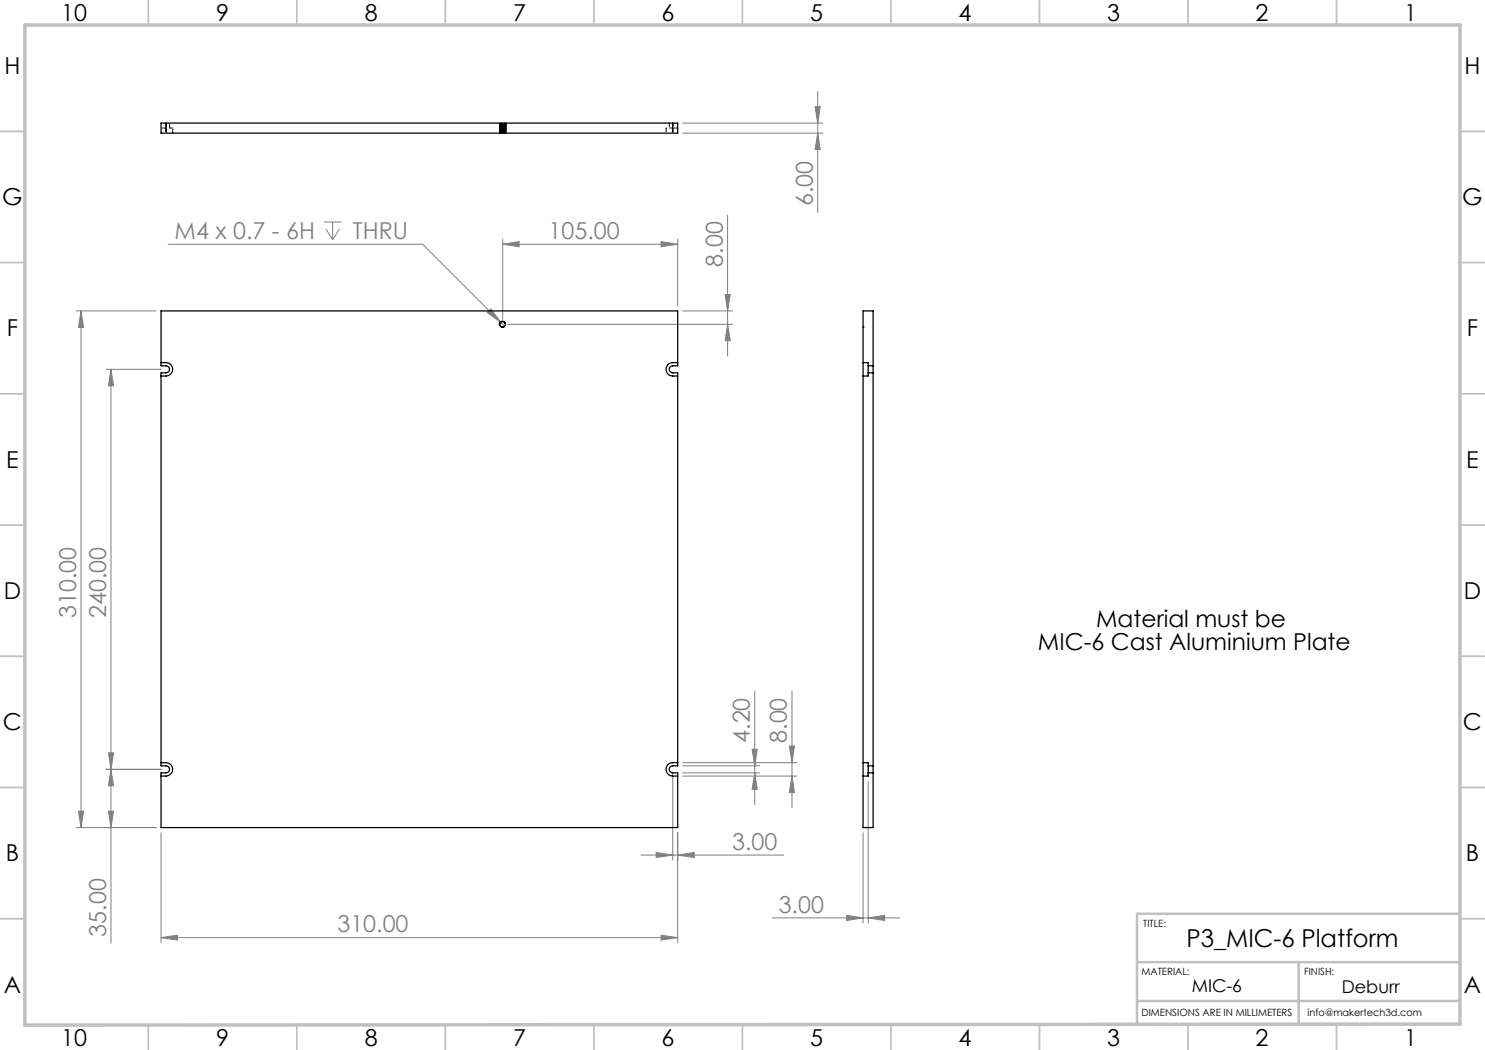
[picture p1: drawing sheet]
<svg xmlns="http://www.w3.org/2000/svg" width="297mm" height="210mm" viewBox="0 0 297 210" stroke-linecap="round" stroke-linejoin="round" font-family="sans-serif">
<g fill="none" stroke="#808080" stroke-width=".2">
<path d="M163.5 18.3v24.2M136.5 24.6h28M136.5 26.6h28M163 21.3h1l-.5 3.3zM163.5 26.6l.5 3.3h-1zM33.6 48.9h50.9l15.7 15.6M64.8 44.4h3.5M65.2 45.8l1.3 2.1M66.5 44.4v3.5M67.9 45.8l-1.4 2.1M100.5 48.9l3.3-.6v1zM100.5 48.9h35"/>
<path d="M100.5 47.8v16.1M132.2 48.3l3.3 .6-3.3 .4zM135.5 47.8v13.4M145 58.9h1.1l-.6 3.3zM145.5 43v28.2M15.2 62.2h16M16.2 62.2l.5 3.3h-1zM16.2 62.2v103.3M21.2 73.9h11M22.2 73.9v114.8M22.2 73.9l.5 3.3h-1zM97.4 62.5l.8-.7 2 2.7z"/>
<path d="M100.2 64.5l.7 .8M101.5 64.9h45M136.5 62.2h10M145.5 64.9l.6 3.2h-1.1zM151 138.2v22.7M158.4 138.2v23.4M21.2 153.9h11M21.7 150.6h1l-.5 3.3zM22.2 153.9l.5 3.3h-1zM134.5 154.9v17.1M136.5 152.5h22.9M136.5 155.2h22.9"/>
<path d="M136.5 153.2h15.4M136.5 154.6h15.4M150.4 149.9h1l-.4 3.3zM151 154.6l.4 3.3h-1zM157.9 149.2h1l-.5 3.3zM158.4 155.2l.5 3.3h-1zM173.6 156.2v28.4M15.2 165.5h16M15.7 162.2h1l-.5 3.3zM21.7 162.2h1l-.5 3.3zM32.2 166.5v22M128.2 171h28.6"/>
<path d="M131.2 170.5l3.3 .5-3.3 .5zM135.5 171l3.4-.5v1zM135.5 166.5v22M172.6 166.5v18.1M32.2 187.5l3.3-.5v1zM32.2 187.5h103.3M132.2 187l3.3 .5-3.3 .5zM154.4 183.6h25.6M169.3 183.1l3.3 .5-3.3 .5zM173.6 183.6l3.3-.5v1z"/>
</g>
<g fill="none" stroke="#c0c0c0" stroke-width=".35">
<path d="M29.7 0v5M59.4 0v5M89.1 0v5M118.8 0v5M148.5 0v5M178.2 0v5M207.9 0v5M237.6 0v5M267.3 0v5M0 26.3h5M292 26.3h5M0 52.5h5"/>
<path d="M292 52.5h5M0 78.8h5M292 78.8h5M0 105h5M5 105h.1M292 105h.1M292 105h5M0 131.3h5M292 131.3h5M0 157.5h5M292 157.5h5M0 183.8h5"/>
<path d="M292 183.8h5M29.7 205v5M59.4 205v5M89.1 205v5M118.8 205v5M148.5 205h.1M148.5 205v5M178.2 205v5M207.9 205v5M237.6 205v5M267.3 205v5"/>
</g>
<path d="M227.4 192.4h64.6M259.7 192.4v12.4M292 182.8h-64.6v22M227.4 200.2h64.6" fill="none" stroke="#c0c0c0" stroke-width=".5"/>
<path d="M5 5h287v199.8l-287 .2z" fill="none" stroke="#c0c0c0" stroke-width=".7"/>
<g fill="#808080">
<path d="M97.4 62.5l.8-.7 2 2.7z"/>
<path d="M132.2 187l3.3 .5-3.3 .5zM32.2 187.5l3.3-.5v1zM135.5 171l3.4-.5v1zM131.2 170.5l3.3 .5-3.3 .5zM173.6 183.6l3.3-.5v1zM169.3 183.1l3.3 .5-3.3 .5z"/>
<path d="M16.2 62.2l.5 3.3h-1zM15.7 162.2h1l-.5 3.3zM22.2 73.9l.5 3.3h-1zM21.7 150.6h1l-.5 3.3zM157.9 149.2h1l-.5 3.3zM158.4 155.2l.5 3.3h-1zM150.4 149.9h1l-.4 3.3zM151 154.6l.4 3.3h-1zM145 58.9h1.1l-.6 3.3zM145.5 64.9l.6 3.2h-1.1zM22.2 153.9l.5 3.3h-1zM21.7 162.2h1l-.5 3.3zM163 21.3h1l-.5 3.3zM163.5 26.6l.5 3.3h-1z"/>
<path d="M100.5 48.9l3.3-.6v1zM132.2 48.3l3.3 .6-3.3 .4z"/>
</g>
<g fill="none" stroke="#000" stroke-width=".25">
<path d="M32.2 24.6h103.3v2h-103.3zM32.2 72.5a1.82 1.82 0 0 1 2.3 .9 1.34 1.34 0 0 1-1.3 1.8h-1M32.2 62.2h103.3v11h-1a.71 .71 0 0 0-.7 .7 .71 .71 0 0 0 .7 .7h1v78.6h-1a.71 .71 0 0 0-.7 .7 .71 .71 0 0 0 .7 .7h1v10.9h-103.3v-10.9h1a.71 .71 0 0 0 .7-.7 .71 .71 0 0 0-.7-.7h-1v-78.6h1a.71 .71 0 0 0 .7-.7 .71 .71 0 0 0-.7-.7h-1zM101 64.7a.55 .55 0 0 0-.7-.3 .55 .55 0 0 0-.3 .7 .55 .55 0 0 0 .8 .3M135.5 72.5a1.82 1.82 0 0 0-2.2 .9 1.34 1.34 0 0 0 1.2 1.8h1M172.6 65.4h.1M172.6 72.5v2.7M172.6 72.5h1v.7M172.6 72.5v-10.3h2v11M172.6 75.2v77.3M173.6 73.2v1.4M173.6 74.6v.6h-1"/>
<path d="M173.6 73.2h1M173.6 74.6h1M174.6 73.2v1.4M174.6 74.6v78.6M32.2 152.5a1.82 1.82 0 0 1 2.3 .9 1.34 1.34 0 0 1-1.3 1.8h-1M135.5 152.5a1.82 1.82 0 0 0-2.2 .9 1.34 1.34 0 0 0 1.2 1.8h1M172.6 152.5v2.7M172.6 152.5h1v.7M173.6 153.2v1.4M173.6 154.6v.6h-1M173.6 154.6h1M173.6 153.2h1"/>
<path d="M174.6 153.2v1.4M174.6 154.6v10.9h-2v-10.3"/>
<circle cx="100.5" cy="64.9" r=".6"/>
</g>
<path d="M100 26.6l1.2-.1-1.3-.1" fill="none" stroke="#000" stroke-width=".2" stroke-dasharray="1.3 .6" stroke-dashoffset=".3"/>
<g fill="none" stroke="#000" stroke-width=".2" stroke-dasharray="1.3 .6">
<path d="M99.9 25l.1 .1M99.9 25.2l.1 .1M99.9 24.8h.1M99.9 25.5h.1M99.9 25.7l.1 .1M99.9 25.9l.1 .1M99.9 26.4l.1 .1M99.9 26.2h.1M99.9 26.4l1.3-.1-1.3-.1 1.3-.2-1.3-.1 1.3-.1-1.3-.1 1.3-.1-1.3-.1 1.3-.2-1.3-.1 1.3-.1-1.3-.1 1.3-.1-1.3-.1 1.3-.2M99.9 26.6l1.3-.1-1.3-.1 .5-.1M100 26.5h.1M100 26.2v.1"/>
<path d="M100 26v.1M100 25.8h.1M100 25.5v.1M100 25.3v.1M100 25.1h.1M100 24.8v.1M100 24.6v.1M100 26.3l-.1 .1M100 26.1h-.1M100 25.8l-.1 .1M100 25.6l-.1 .1M100 25.4h-.1"/>
<path d="M100 25.1l-.1 .1M100 24.9l-.1 .1M100 24.7h-.1M100 26.5l-.1 .1M101.1 24.8h-.5M101.1 26.6h.1M101.1 25.2l.1-.1M101.1 25.4h.1M101.1 25l.1-.1M101.1 24.7h.1M101.1 26.6l.1-.1M101.1 25.7l.1-.1"/>
<path d="M101.1 26.4l.1-.1M101.1 25.9l.1-.1M101.1 26.1h.1M101.1 24.8v-.1M101.1 25h.1M101.1 25.2h.1M101.1 25.5v-.1M101.1 25.7h.1M101.1 25.9h.1M101.1 26.2v-.1M101.1 26.4h.1M101.2 26.3l-.1-.1"/>
<path d="M101.2 26l-.1-.1M101.2 25.8l-.1-.1M101.2 25.6l-.1-.1M101.2 25.3l-.1-.1M101.2 25.1l-.1-.1M101.2 24.9l-.1-.1M101.2 26.5l-.1-.1"/>
</g>
<path d="M100 24.6l1.1 .1-.5 .1M101.1 26.6l-1.1-.1 .6-.1" fill="none" stroke="#000" stroke-width=".2" stroke-dasharray="1.3 .6" stroke-dashoffset=".8"/>
<g fill="none" stroke="#000" stroke-width=".2" stroke-dasharray="1.3 .6" stroke-dashoffset=".5">
<path d="M33.2 25.6v1M33.2 25.6h-1M33.2 24.6v1M33.9 25.6v-1M34.6 26.6v-1M100 24.7l1.1 .1M100.6 26.2h-.6l1.1 .2h-.5M100.6 25.9l-.6 .1 1.1 .1-.5 .1M100.6 25.7l-.6 .1 1.1 .1h-.5M100.6 25.5h-.6l1.1 .2h-.5M100.6 25.2l-.6 .1 1.1 .1-.5 .1M100.6 25l-.6 .1 1.1 .1h-.5"/>
<path d="M100.6 24.8h-.6l1.1 .2h-.5M100.6 24.8l-.6 .1 1.1 .1-.5 .1M100.6 25.1h-.6l1.1 .1-.5 .1M100.6 25.3l-.6 .1 1.1 .1h-.5M100.6 25.5l-.6 .1 1.1 .1-.5 .1M100.6 25.8h-.6l1.1 .1-.5 .1M100.6 26l-.6 .1 1.1 .1h-.5M100.6 26.2l-.6 .1 1.1 .1-.5 .1M100.8 26.3h.4l-1.3-.2 1.3-.1-1.3-.1 1.3-.1-1.3-.1 1.3-.1-1.3-.2 1.3-.1-1.3-.1 1.3-.1-1.3-.1 1.3-.1-1.3-.2 1.3-.1M133.2 25.6v1M133.9 24.6v1M134.6 25.6v1"/>
<path d="M134.6 24.6v1M135.6 25.6h-1"/>
</g>
<path d="M34.6 25.6h-1.4M100.8 26.6l-.8-.1h.6M134.6 25.6h-1.4" fill="none" stroke="#000" stroke-width=".2" stroke-dasharray="1.3 .6" stroke-dashoffset=".7"/>
<text font-size="4.9" x="237.3" y="189.4">P3_MIC-6 Platform</text>
<g font-size="4.7">
<text x="12.2" y="4.2">10</text>
<text x="43.2" y="4.2">9</text>
<text x="72.9" y="4.2">8</text>
<text x="102.6" y="4.2">7</text>
<text x="132.3" y="4.2">6</text>
<text x="162" y="4.2">5</text>
<text x="191.7" y="4.2">4</text>
<text x="221.4" y="4.2">3</text>
<text x="251.1" y="4.2">2</text>
<text x="280.8" y="4.2">1</text>
<text x=".9" y="14.8">H</text>
<text x="292.9" y="14.8">H</text>
<text x=".5" y="41">G</text>
<text x="292.4" y="41">G</text>
<text x="1.4" y="67.3">F</text>
<text x="293.4" y="67.3">F</text>
<text x="1.2" y="93.5">E</text>
<text x="293.2" y="93.5">E</text>
<text x=".8" y="119.8">D</text>
<text x="292.8" y="119.8">D</text>
<text x="219.2" y="125.5">Material must be</text>
<text x="207.6" y="130">MIC-6 Cast Aluminium Plate</text>
<text x=".6" y="146">C</text>
<text x="292.6" y="146">C</text>
<text x="1.2" y="172.3">B</text>
<text x="293.2" y="172.3">B</text>
<text x=".8" y="198.5">A</text>
<text x="292.8" y="198.5">A</text>
<text x="12.2" y="209.2">10</text>
<text x="43.2" y="209.2">9</text>
<text x="72.9" y="209.2">8</text>
<text x="102.6" y="209.2">7</text>
<text x="132.3" y="209.2">6</text>
<text x="162" y="209.2">5</text>
<text x="191.7" y="209.2">4</text>
<text x="221.4" y="209.2">3</text>
<text x="251.1" y="209.2">2</text>
<text x="280.8" y="209.2">1</text>
</g>
<g font-size="4.7" fill="#808080">
<text x="162.5" y="41.2" transform="rotate(-90 162.5 41.2)">6.00</text>
<text x="34.9" y="47.8">M4 x 0.7 - 6H</text>
<text x="70.6" y="47.8">THRU</text>
<text x="109.7" y="47.8">105.00</text>
<text x="144.5" y="53.3" transform="rotate(-90 144.5 53.3)">8.00</text>
<text x="15.2" y="123.6" transform="rotate(-90 15.2 123.6)">310.00</text>
<text x="21.2" y="123.6" transform="rotate(-90 21.2 123.6)">240.00</text>
<text x="149.9" y="148.6" transform="rotate(-90 149.9 148.6)">4.20</text>
<text x="157.4" y="148.6" transform="rotate(-90 157.4 148.6)">8.00</text>
<text x="146.4" y="170">3.00</text>
<text x="155.7" y="182.6">3.00</text>
<text x="21.2" y="187.3" transform="rotate(-90 21.2 187.3)">35.00</text>
<text x="67.5" y="186.5">310.00</text>
</g>
<g font-size="3.5">
<text x="238.4" y="198.3">MIC-6</text>
<text x="268.3" y="198.5">Deburr</text>
</g>
<g font-size="2">
<text x="228.7" y="185.4">TITLE:</text>
<text x="228.3" y="195">MATERIAL:</text>
<text x="260.8" y="195">FINISH:</text>
<text x="228.3" y="203.2">DIMENSIONS ARE IN MILLIMETERS</text>
<text x="261.5" y="203.2">info@makertech3d.com</text>
</g>
</svg>
